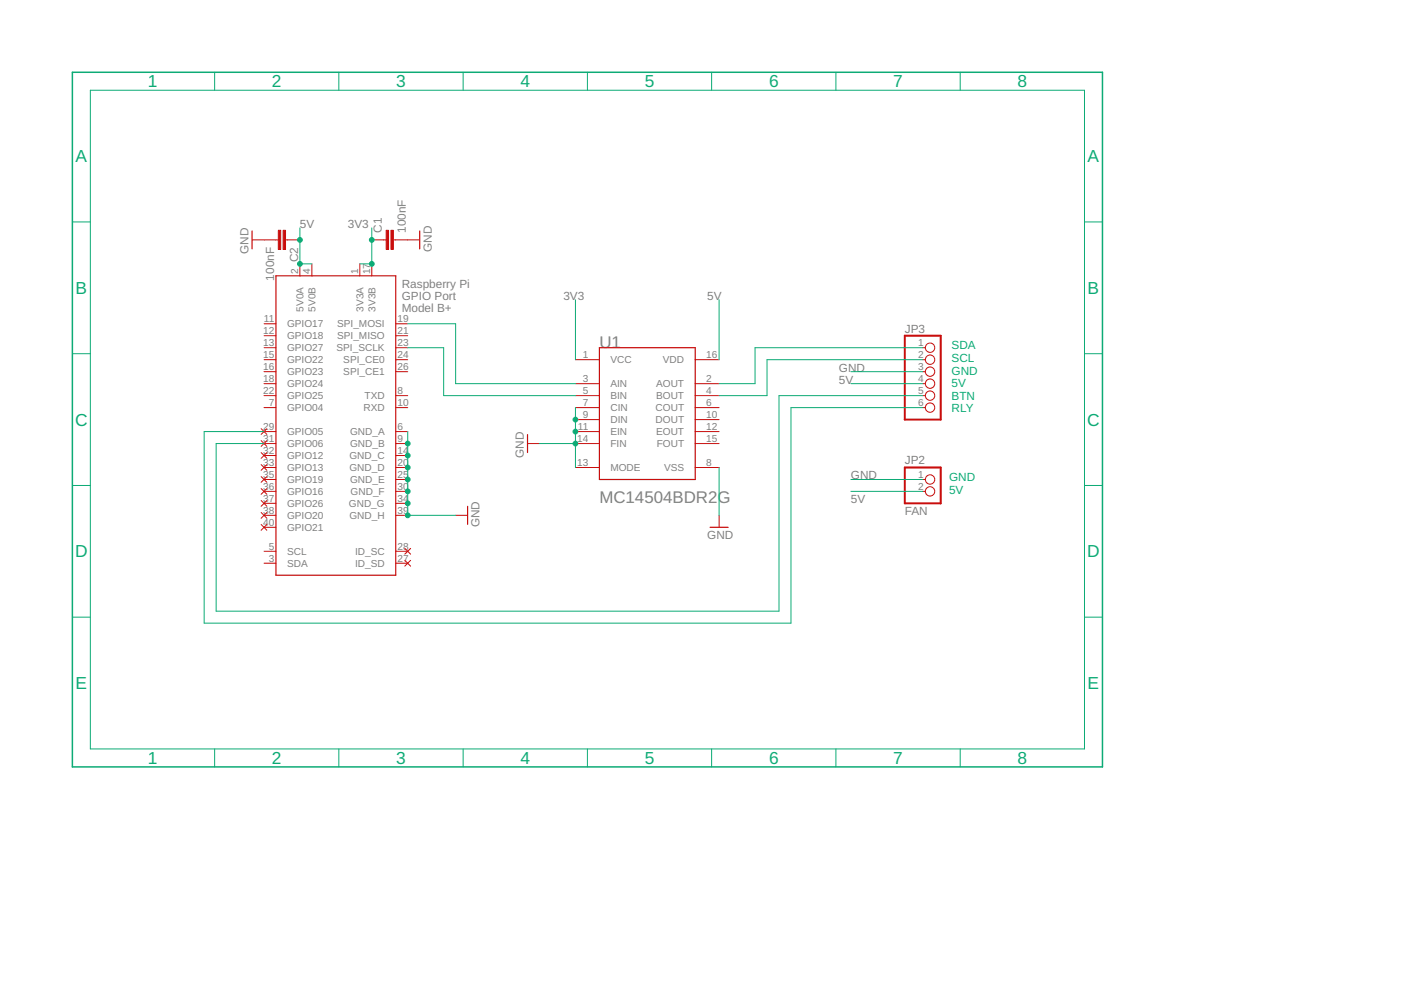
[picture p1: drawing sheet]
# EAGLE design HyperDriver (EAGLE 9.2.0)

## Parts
C1  100nF  C-EUC0805K  [C0805K]
C2  100nF  C-EUC0805K  [C0805K]
JP2  FAN  PINHD-1X2  [1X02]
JP3  PINHD-1X6B  [1X06-BIG]
U1  ON_SEMICONDUCTOR_MC14504BDR2GON_SEMICONDUCTOR_MC14504BDR2G_0_1  [ON_SEMICONDUCTOR_MC14504BDR2G_1]
X1  RASPI_GPIO_B+#_PIN  [RASPI_GPIO_B+_PIN]

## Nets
3V3: C1.1 U1.1(VCC) X1.1(3V3A) X1.17(3V3B)
5V: C2.1 JP2.2 JP3.4 U1.16(VDD) X1.2(5V0A) X1.4(5V0B)
GND: C1.2 C2.2 JP2.1 JP3.3 U1.7(CIN) U1.8(VSS) U1.9(DIN) U1.11(EIN) U1.13(MODE) U1.14(FIN) X1.6(GND_A) X1.9(GND_B) X1.14(GND_C) X1.20(GND_D) X1.25(GND_E) X1.30(GND_F) X1.34(GND_G) X1.39(GND_H)
N$1: JP3.1 U1.2(AOUT)
N$2: JP3.6 X1.29(GPIO05)
N$3: JP3.5 X1.31(GPIO06)
N$4: U1.3(AIN) X1.19(SPI_MOSI)
N$5: U1.5(BIN) X1.23(SPI_SCLK)
N$6: JP3.2 U1.4(BOUT)
Unconnected: U1.6(COUT) U1.10(DOUT) U1.12(EOUT) U1.15(FOUT) X1.3(SDA) X1.5(SCL) X1.7(GPIO04) X1.8(TXD) X1.10(RXD) X1.11(GPIO17) X1.12(GPIO18) X1.13(GPIO27) X1.15(GPIO22) X1.16(GPIO23) X1.18(GPIO24) X1.21(SPI_MISO) X1.22(GPIO25) X1.24(SPI_CE0) X1.26(SPI_CE1) X1.27(ID_SD) X1.28(ID_SC) X1.32(GPIO12) X1.33(GPIO13) X1.35(GPIO19) X1.36(GPIO16) X1.37(GPIO26) X1.38(GPIO20) X1.40(GPIO21)

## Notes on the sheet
- SDA
  SCL
  GND
  5V
  BTN
  RLY
- GND
  5V
